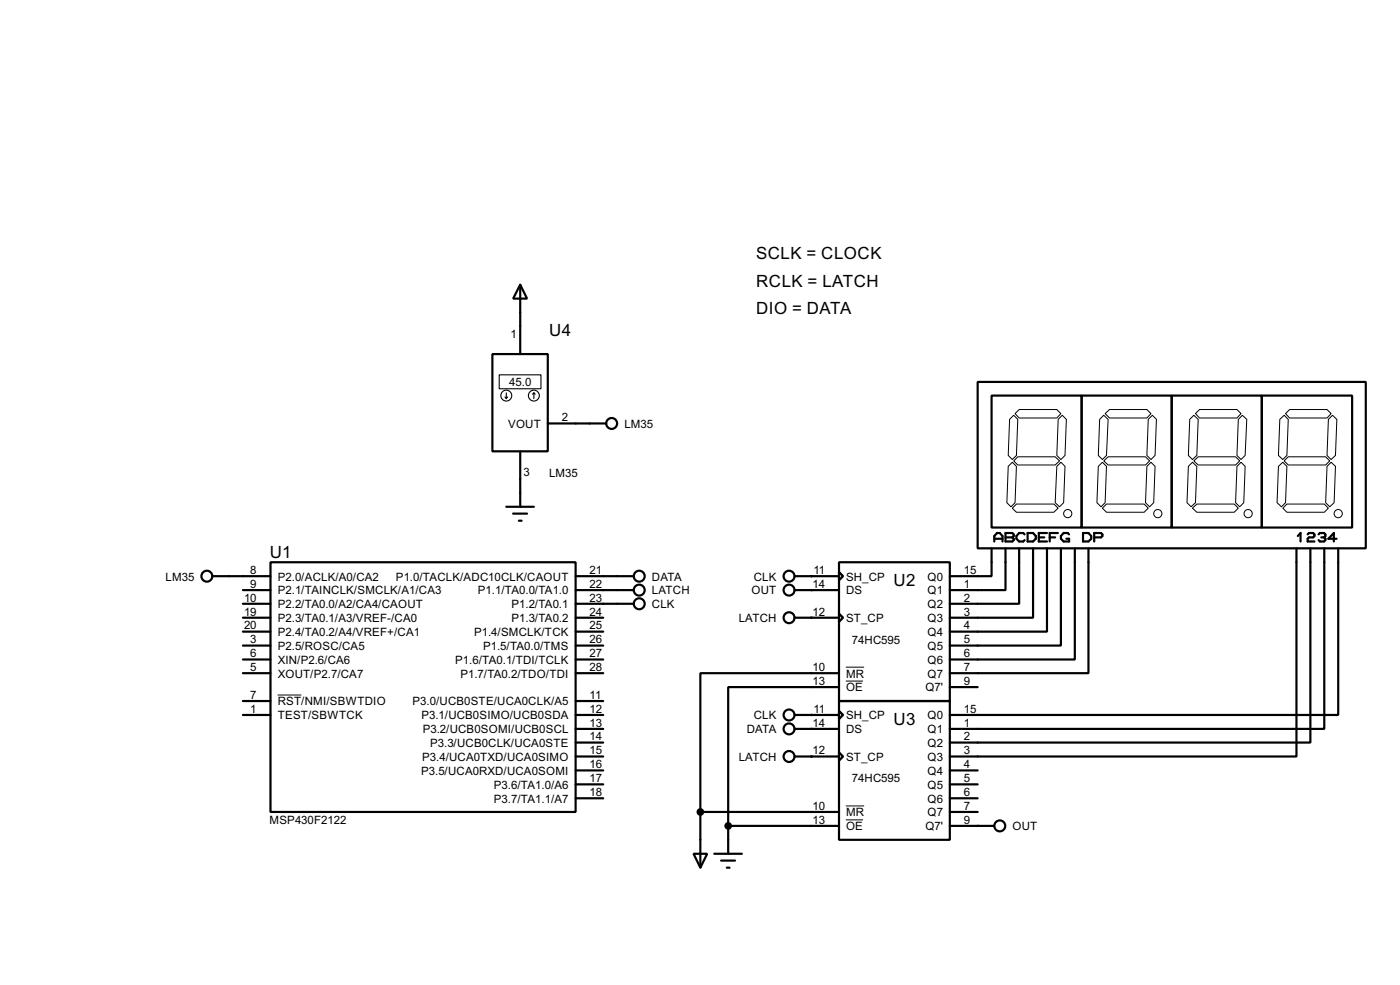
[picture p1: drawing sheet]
<svg xmlns="http://www.w3.org/2000/svg" width="256mm" height="180mm" viewBox="0 0 256 180" stroke-linecap="round" stroke-linejoin="round" font-family="sans-serif">
<g fill="none" stroke="#000" stroke-width=".4">
<path d="M95.3 52.1l1.3 2.6h-2.6zM95.3 52.1v12.7M90.2 64.8h10.2v17.8h-10.2zM100.4 77.5h10.7M179.1 69.9h71.1v30.5h-71.1zM181.7 72.4h16.5v24.2h-16.5zM198.2 72.4h16.5v24.2h-16.5zM214.7 72.4h16.5v24.2h-16.5zM231.2 72.4h16.5v24.2h-16.5zM92.8 92.8h5M94 94h2.6M95.1 95.3h.5"/>
<path d="M95.3 82.6v10.2M182.2 99.1v-1l.5-.5h.5l.5 .5v1M182.2 98.6h1.5M184.2 97.6h1.3l.2 .2v.3l-.2 .3 .2 .2v.3l-.2 .2h-1.3zM184.2 98.4h1.3M187.7 97.8l-.2-.2h-.8l-.5 .5v.5l.5 .5h.8l.2-.2M188.3 97.6h1l.5 .5v.5l-.5 .5h-1zM190.3 98.4h1M191.8 97.6h-1.5v1.5h1.5M192.3 98.4h1M193.8 97.6h-1.5v1.5M195.9 97.8l-.3-.2h-.7l-.5 .5v.5l.5 .5h1v-.5h-.5"/>
<path d="M198.4 97.6h1l.5 .5v.5l-.5 .5h-1zM200.5 98.4h1.2l.3-.3v-.3l-.3-.2h-1.2v1.5M237.8 98.1l.5-.5v1.5M239.6 97.8l.2-.2h.8l.2 .2v.3l-.2 .3h-.8l-.2 .2v.5h1.2M241.6 97.8l.2-.2h.8l.2 .2v.3l-.2 .3M242.1 98.4h.5M242.6 98.4l.2 .2v.3l-.2 .2h-.8l-.2-.2M244.9 98.6h-1.5l1-1v1.5M38.9 105.5h10.7M44.5 110.5h5.1M44.5 108h5.1M44.5 113.1h5.1"/>
<path d="M44.5 115.6h5.1M44.5 118.2h5.1M49.6 102.9h55.9v45.7h-55.9zM105.5 105.5h10.6M105.5 110.5h10.6M105.5 108h10.6M105.5 113.1h5M105.5 115.6h5M105.5 118.2h5M145.6 105.5h8.1M145.6 108h8.1M145.6 113.1h8.1"/>
<path d="M153.7 102.9h20.3v25.4h-20.3zM153.7 104.7l.8 .8-.8 .7zM153.7 112.3l.8 .8-.8 .7zM181.7 100.4v5.1h-7.7M184.2 100.4v7.6h-10.2M186.7 100.4v10.1h-12.7M189.3 100.4v12.7h-15.3M191.8 100.4v15.2h-17.8M194.4 100.4v17.8h-20.4M196.9 100.4v20.3h-22.9M199.4 100.4v22.8h-25.4M237.5 100.4v38.1h-63.5"/>
<path d="M240.1 100.4v35.5h-66.1M242.6 100.4v33h-68.6M245.2 100.4v30.5h-71.2M44.5 120.7h5.1M44.5 123.2h5.1M44.5 130.9h5.1M44.5 128.3h5.1M105.5 120.7h5M105.5 123.2h5M105.5 130.9h5M105.5 133.4h5M105.5 135.9h5"/>
<path d="M105.5 138.5h5M105.5 128.3h5M145.6 130.9h8.1M145.6 133.4h8.1M145.6 138.5h8.1M153.7 128.3h20.3v25.4h-20.3zM153.7 130.1l.8 .8-.8 .7zM153.7 137.7l.8 .8-.8 .7zM153.7 123.2h-25.4v25.4M153.7 125.8h-20.3v25.4M174 125.8h5.1M105.5 141h5"/>
<path d="M105.5 143.6h5M105.5 146.1h5M127.1 156.3h2.5l-1.3 2.5zM128.3 148.6h25.4M128.3 148.6v10.2M130.9 156.3h5M132.1 157.5h2.6M133.2 158.8h.5M133.4 151.2h20.3M133.4 151.2v5.1M174 148.6h5.1M174 151.2h8.2"/>
<path d="M174 141h5.1M174 143.6h5.1M174 146.1h5.1"/>
<circle cx="112" cy="77.5" r="1"/>
<circle cx="37.9" cy="105.5" r="1"/>
<circle cx="117.1" cy="108" r="1"/>
<circle cx="117.1" cy="110.5" r="1"/>
<circle cx="117.1" cy="105.5" r="1"/>
<circle cx="144.5" cy="108" r="1"/>
<circle cx="144.5" cy="105.5" r="1"/>
<circle cx="144.5" cy="113.1" r="1"/>
<circle cx="144.5" cy="133.4" r="1"/>
<circle cx="144.5" cy="130.9" r="1"/>
<circle cx="144.5" cy="138.5" r="1"/>
<circle cx="183.1" cy="151.2" r="1"/>
</g>
<g fill="#000">
<circle cx="148.6" cy="108" r=".2"/>
<circle cx="148.6" cy="113.1" r=".2"/>
<circle cx="148.6" cy="105.5" r=".2"/>
<circle cx="148.6" cy="130.9" r=".2"/>
<circle cx="148.6" cy="138.5" r=".2"/>
<circle cx="148.6" cy="133.4" r=".2"/>
<circle cx="179.1" cy="151.2" r=".2"/>
</g>
<g fill="none" stroke="#000" stroke-width=".18">
<path d="M185 76.8l.7-.8 .8 .8-.3 6.6-.7 .7-.8-.7zM186 75.7l.7-.7h6.9l.8 .7-.8 .8h-6.9zM193.9 76.8l.7-.8 .8 .8-.3 6.6-.7 .7-.8-.7zM201.5 76.8l.7-.8 .8 .8-.3 6.6-.7 .7-.8-.7zM202.5 75.7l.8-.7h6.8l.8 .7-.8 .8h-6.8zM210.4 76.8l.7-.8 .8 .8-.3 6.6-.7 .7-.8-.7zM218 76.8l.7-.8 .8 .8-.2 6.6-.8 .7-.8-.7zM219 75.7l.8-.7h6.8l.8 .7-.8 .8h-6.8zM226.9 76.8l.7-.8 .8 .8-.3 6.6-.7 .7-.8-.7zM234.5 76.8l.8-.8 .7 .8-.2 6.6-.8 .7-.8-.7zM235.5 75.7l.8-.7h6.8l.8 .7-.8 .8h-6.8zM243.4 76.8l.7-.8 .8 .8-.2 6.6-.8 .7-.8-.7z"/>
<path d="M184.7 85.4l.8-.8 .7 .8-.2 6.6-.8 .8-.7-.8zM185.5 93l.7-.7h6.9l.8 .7-.8 .8h-6.9zM185.7 84.4l.8-.8h6.8l.8 .8-.8 .7h-6.8zM193.6 85.4l.8-.8 .7 .8-.2 6.6-.8 .8-.8-.8zM201.2 85.4l.8-.8 .7 .8-.2 6.6-.8 .8-.7-.8zM202 93l.7-.7h6.9l.8 .7-.8 .8h-6.9zM202.2 84.4l.8-.8h6.9l.7 .8-.7 .7h-6.9zM210.1 85.4l.8-.8 .7 .8-.2 6.6-.8 .8-.7-.8zM217.7 85.4l.8-.8 .8 .8-.3 6.6-.8 .8-.7-.8zM218.5 93l.8-.7h6.8l.8 .7-.8 .8h-6.8zM218.7 84.4l.8-.8h6.9l.7 .8-.7 .7h-6.9zM226.6 85.4l.8-.8 .7 .8-.2 6.6-.8 .8-.7-.8z"/>
<path d="M234.2 85.4l.8-.8 .8 .8-.3 6.6-.7 .8-.8-.8zM235 93l.8-.7h6.8l.8 .7-.8 .8h-6.8zM235.3 84.4l.7-.8h6.9l.7 .8-.7 .7h-6.9zM243.1 85.4l.8-.8 .8 .8-.3 6.6-.8 .8-.7-.8zM50.9 127.2h4.3M155 122.1h3.3M155 124.7h3.1M155 147.5h3.3M155 150.1h3.1"/>
<circle cx="195.6" cy="94" r=".75"/>
<circle cx="212.1" cy="94" r=".75"/>
<circle cx="228.6" cy="94" r=".75"/>
<circle cx="245.1" cy="94" r=".75"/>
</g>
<g fill="#000" stroke="#000" stroke-width=".4">
<circle cx="128.3" cy="148.6" r=".5"/>
<circle cx="133.4" cy="151.2" r=".5"/>
</g>
<g fill="none" stroke="#000" stroke-width=".2">
<path d="M91.5 68.6h7.6v2.6h-7.6zM92.5 72.7l.3 .3M92.8 71.9v1.1M93 72.7l-.2 .3M97.8 71.9l-.2 .3M97.8 71.9l.3 .3M97.8 71.9v1.1"/>
<circle cx="92.7" cy="72.4" r="1"/>
<circle cx="97.8" cy="72.4" r="1"/>
</g>
<g font-size="3.5">
<text x="138.5" y="47.4">SCLK = CLOCK</text>
<text x="138.5" y="52.5">RCLK = LATCH</text>
<text x="138.5" y="57.5">DIO = DATA</text>
<text x="100.6" y="61.4">U4</text>
<text x="49.4" y="102.1">U1</text>
<text x="163.7" y="107.2">U2</text>
<text x="163.7" y="132.6">U3</text>
</g>
<g font-size="2.4">
<text x="93.5" y="61.9">1</text>
<text x="93.3" y="70.7">45.0</text>
<text x="102.9" y="77.1">2</text>
<text x="93.1" y="78.3">VOUT</text>
<text x="114.4" y="78.3">LM35</text>
<text x="95.9" y="87.1">3</text>
<text x="100.6" y="87.3">LM35</text>
<text x="30.3" y="106.3">LM35</text>
<text x="45.9" y="107.6">9</text>
<text x="45.9" y="105.1">8</text>
<text x="50.9" y="106.3">P2.0/ACLK/A0/CA2</text>
<text x="72.5" y="106.3">P1.0/TACLK/ADC10CLK/CAOUT</text>
<text x="108" y="107.6">22</text>
<text x="108" y="105.1">21</text>
<text x="119.4" y="106.3">DATA</text>
<text x="138.1" y="106.3">CLK</text>
<text x="148.9" y="107.6">14</text>
<text x="149" y="105.1">11</text>
<text x="155" y="106.3">SH_CP</text>
<text x="169.9" y="106.3">Q0</text>
<text x="176.6" y="105.1">15</text>
<text x="176.6" y="107.6">1</text>
<text x="44.7" y="112.7">19</text>
<text x="44.7" y="110.1">10</text>
<text x="50.9" y="113.9">P2.3/TA0.1/A3/VREF-/CA0</text>
<text x="50.9" y="111.3">P2.2/TA0.0/A2/CA4/CAOUT</text>
<text x="50.9" y="108.8">P2.1/TAINCLK/SMCLK/A1/CA3</text>
<text x="87.5" y="108.8">P1.1/TA0.0/TA1.0</text>
<text x="93.7" y="111.3">P1.2/TA0.1</text>
<text x="93.7" y="113.9">P1.3/TA0.2</text>
<text x="108" y="110.1">23</text>
<text x="108" y="112.7">24</text>
<text x="119.4" y="111.3">CLK</text>
<text x="119.4" y="108.8">LATCH</text>
<text x="135.3" y="113.9">LATCH</text>
<text x="137.7" y="108.8">OUT</text>
<text x="148.9" y="112.7">12</text>
<text x="155" y="113.9">ST_CP</text>
<text x="155" y="108.8">DS</text>
<text x="169.9" y="108.8">Q1</text>
<text x="169.9" y="111.3">Q2</text>
<text x="169.9" y="113.9">Q3</text>
<text x="176.6" y="110.1">2</text>
<text x="176.6" y="112.7">3</text>
<text x="44.7" y="115.2">20</text>
<text x="45.9" y="117.8">3</text>
<text x="50.9" y="119">P2.5/ROSC/CA5</text>
<text x="50.9" y="116.4">P2.4/TA0.2/A4/VREF+/CA1</text>
<text x="86.8" y="116.4">P1.4/SMCLK/TCK</text>
<text x="88.5" y="119">P1.5/TA0.0/TMS</text>
<text x="108" y="115.2">25</text>
<text x="108" y="117.8">26</text>
<text x="156.1" y="117.8">74HC595</text>
<text x="169.9" y="116.4">Q4</text>
<text x="169.9" y="119">Q5</text>
<text x="176.6" y="115.2">4</text>
<text x="176.6" y="117.8">5</text>
<text x="45.9" y="120.3">6</text>
<text x="45.9" y="122.8">5</text>
<text x="50.9" y="121.5">XIN/P2.6/CA6</text>
<text x="50.9" y="124">XOUT/P2.7/CA7</text>
<text x="83.4" y="121.5">P1.6/TA0.1/TDI/TCLK</text>
<text x="84.3" y="124">P1.7/TA0.2/TDO/TDI</text>
<text x="108" y="122.8">28</text>
<text x="108" y="120.3">27</text>
<text x="148.9" y="122.8">10</text>
<text x="148.9" y="125.4">13</text>
<text x="155" y="124">MR</text>
<text x="169.9" y="121.5">Q6</text>
<text x="169.9" y="124">Q7</text>
<text x="176.6" y="120.3">6</text>
<text x="176.6" y="122.8">7</text>
<text x="176.6" y="125.4">9</text>
<text x="45.9" y="127.9">7</text>
<text x="45.9" y="130.5">1</text>
<text x="50.9" y="129.1">RST/NMI/SBWTDIO</text>
<text x="50.9" y="131.7">TEST/SBWTCK</text>
<text x="75.6" y="129.1">P3.0/UCB0STE/UCA0CLK/A5</text>
<text x="77.2" y="131.7">P3.1/UCB0SIMO/UCB0SDA</text>
<text x="108" y="127.9">11</text>
<text x="108" y="130.5">12</text>
<text x="138.1" y="131.7">CLK</text>
<text x="149" y="130.5">11</text>
<text x="155" y="126.6">OE</text>
<text x="155" y="131.7">SH_CP</text>
<text x="169.5" y="126.6">Q7'</text>
<text x="169.9" y="131.7">Q0</text>
<text x="176.6" y="130.5">15</text>
<text x="77.4" y="134.2">P3.2/UCB0SOMI/UCB0SCL</text>
<text x="78.8" y="136.7">P3.3/UCB0CLK/UCA0STE</text>
<text x="108" y="133">13</text>
<text x="108" y="135.5">14</text>
<text x="136.8" y="134.2">DATA</text>
<text x="148.9" y="133">14</text>
<text x="155" y="134.2">DS</text>
<text x="169.9" y="134.2">Q1</text>
<text x="169.9" y="136.7">Q2</text>
<text x="176.6" y="133">1</text>
<text x="176.6" y="135.5">2</text>
<text x="77.1" y="141.8">P3.5/UCA0RXD/UCA0SOMI</text>
<text x="77.3" y="139.3">P3.4/UCA0TXD/UCA0SIMO</text>
<text x="108" y="138.1">15</text>
<text x="108" y="140.6">16</text>
<text x="108" y="143.2">17</text>
<text x="135.3" y="139.3">LATCH</text>
<text x="148.9" y="138.1">12</text>
<text x="155" y="139.3">ST_CP</text>
<text x="156.1" y="143.2">74HC595</text>
<text x="169.9" y="139.3">Q3</text>
<text x="169.9" y="141.8">Q4</text>
<text x="176.6" y="138.1">3</text>
<text x="176.6" y="140.6">4</text>
<text x="176.6" y="143.2">5</text>
<text x="90.5" y="144.4">P3.6/TA1.0/A6</text>
<text x="90.5" y="146.9">P3.7/TA1.1/A7</text>
<text x="108" y="145.7">18</text>
<text x="148.9" y="148.2">10</text>
<text x="155" y="149.4">MR</text>
<text x="169.9" y="144.4">Q5</text>
<text x="169.9" y="146.9">Q6</text>
<text x="169.9" y="149.4">Q7</text>
<text x="176.6" y="145.7">6</text>
<text x="176.6" y="148.2">7</text>
<text x="49.4" y="150.8">MSP430F2122</text>
<text x="148.9" y="150.8">13</text>
<text x="155" y="152">OE</text>
<text x="169.5" y="152">Q7'</text>
<text x="176.6" y="150.8">9</text>
<text x="185.5" y="152">OUT</text>
</g>
</svg>
